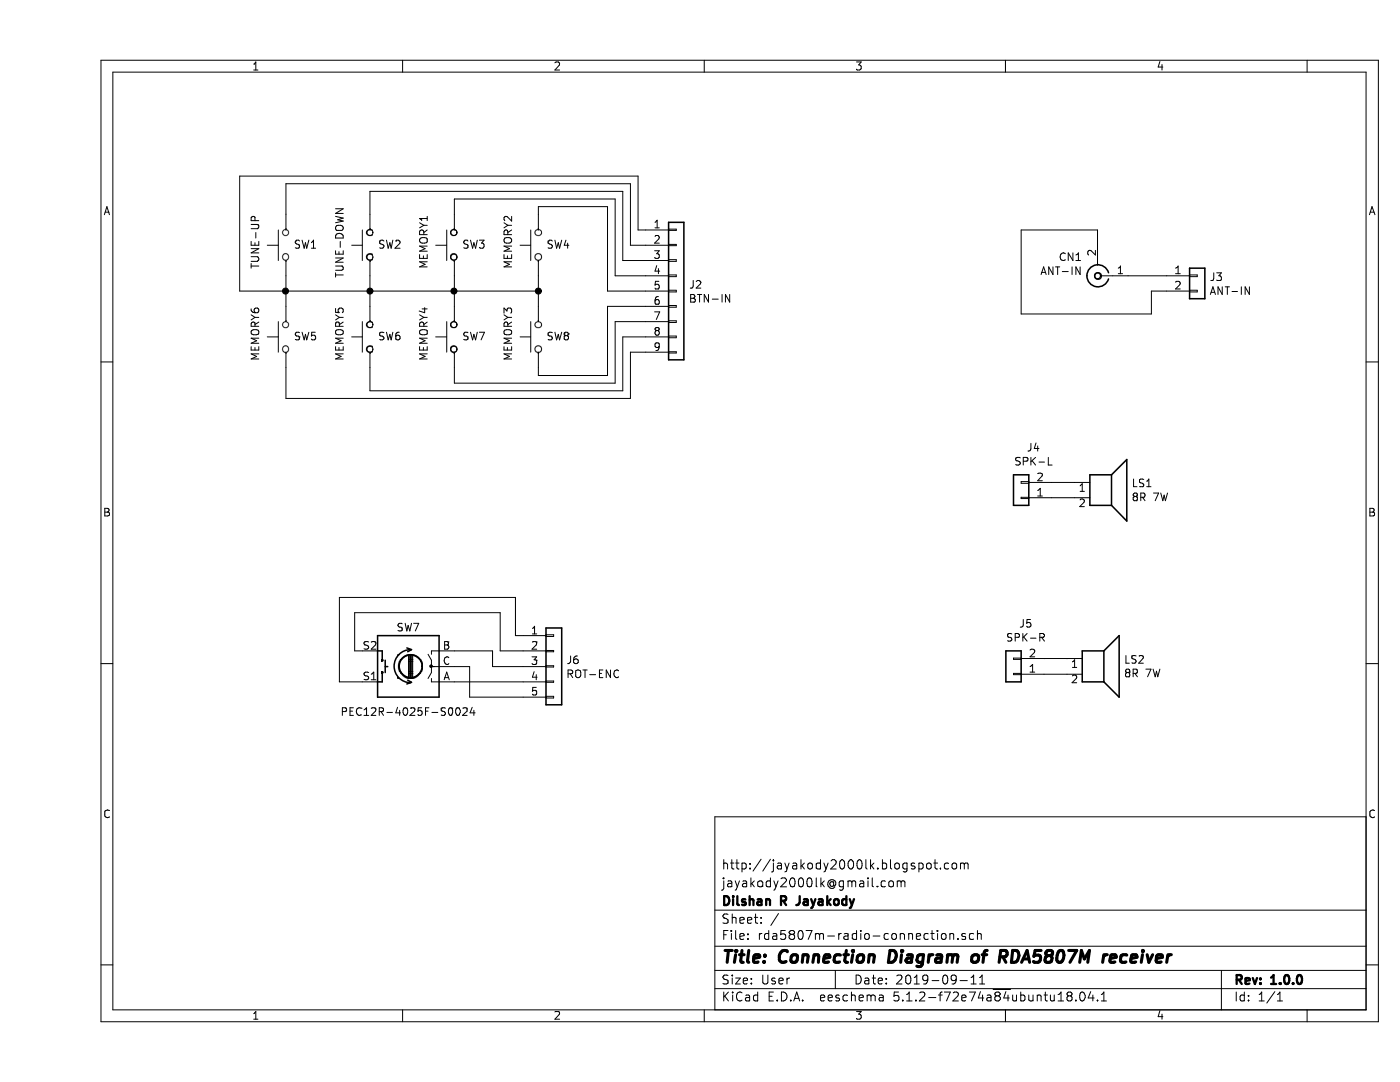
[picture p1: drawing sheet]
EESchema Schematic File Version 4
LIBS:rda5807m-radio-connection-cache
EELAYER 29 0
EELAYER END
$Descr User 9126 7063
encoding utf-8
Sheet 1 1
Title "Connection Diagram of RDA5807M receiver"
Date "2019-09-11"
Rev "1.0.0"
Comp "Dilshan R Jayakody"
Comment1 "jayakody2000lk@gmail.com"
Comment2 "http://jayakody2000lk.blogspot.com"
Comment3 ""
Comment4 ""
$EndDescr
$Comp
L Connector_Generic:Conn_01x09 J2
U 1 1
P 4150 1900
F 0 "J2" H 4230 1942 50  0000 L CNN
F 1 "BTN-IN" H 4230 1851 50  0000 L CNN
F 2 "" H 4150 1900 50  0001 C CNN
F 3 "~" H 4150 1900 50  0001 C CNN
	1    4150 1900
	1    0    0    -1  
$EndComp
$Comp
L Switch:SW_Push SW4
U 1 1
P 3250 1600
F 0 "SW4" V 3250 1550 50  0000 R CNN
F 1 "MEMORY2" H 3450 1800 50  0000 R CNN
F 2 "" H 3250 1800 50  0001 C CNN
F 3 "~" H 3250 1800 50  0001 C CNN
	1    3250 1600
	0    -1   -1   0   
$EndComp
$Comp
L Switch:SW_Push SW3
U 1 1
P 2700 1600
F 0 "SW3" V 2700 1550 50  0000 R CNN
F 1 "MEMORY1" H 2900 1800 50  0000 R CNN
F 2 "" H 2700 1800 50  0001 C CNN
F 3 "~" H 2700 1800 50  0001 C CNN
	1    2700 1600
	0    -1   -1   0   
$EndComp
$Comp
L Switch:SW_Push SW2
U 1 1
P 2150 1600
F 0 "SW2" V 2150 1550 50  0000 R CNN
F 1 "TUNE-DOWN" H 2400 1800 50  0000 R CNN
F 2 "" H 2150 1800 50  0001 C CNN
F 3 "~" H 2150 1800 50  0001 C CNN
	1    2150 1600
	0    -1   -1   0   
$EndComp
$Comp
L Switch:SW_Push SW1
U 1 1
P 1600 1600
F 0 "SW1" V 1600 1550 50  0000 R CNN
F 1 "TUNE-UP" H 1800 1800 50  0000 R CNN
F 2 "" H 1600 1800 50  0001 C CNN
F 3 "~" H 1600 1800 50  0001 C CNN
	1    1600 1600
	0    -1   -1   0   
$EndComp
$Comp
L Switch:SW_Push SW8
U 1 1
P 3250 2200
F 0 "SW8" V 3250 2150 50  0000 R CNN
F 1 "MEMORY3" H 3450 2400 50  0000 R CNN
F 2 "" H 3250 2400 50  0001 C CNN
F 3 "~" H 3250 2400 50  0001 C CNN
	1    3250 2200
	0    -1   -1   0   
$EndComp
$Comp
L Switch:SW_Push SW7
U 1 1
P 2700 2200
F 0 "SW7" V 2700 2150 50  0000 R CNN
F 1 "MEMORY4" H 2900 2400 50  0000 R CNN
F 2 "" H 2700 2400 50  0001 C CNN
F 3 "~" H 2700 2400 50  0001 C CNN
	1    2700 2200
	0    -1   -1   0   
$EndComp
$Comp
L Switch:SW_Push SW6
U 1 1
P 2150 2200
F 0 "SW6" V 2150 2150 50  0000 R CNN
F 1 "MEMORY5" H 2350 2400 50  0000 R CNN
F 2 "" H 2150 2400 50  0001 C CNN
F 3 "~" H 2150 2400 50  0001 C CNN
	1    2150 2200
	0    -1   -1   0   
$EndComp
$Comp
L Switch:SW_Push SW5
U 1 1
P 1600 2200
F 0 "SW5" V 1600 2150 50  0000 R CNN
F 1 "MEMORY6" H 1800 2400 50  0000 R CNN
F 2 "" H 1600 2400 50  0001 C CNN
F 3 "~" H 1600 2400 50  0001 C CNN
	1    1600 2200
	0    -1   -1   0   
$EndComp
Wire Wire Line
	1600 1800 1600 1900
Wire Wire Line
	2150 1800 2150 1900
Wire Wire Line
	2700 1800 2700 1900
Wire Wire Line
	3250 1800 3250 1900
Wire Wire Line
	1600 1900 2150 1900
Connection ~ 1600 1900
Wire Wire Line
	1600 1900 1600 2000
Connection ~ 2150 1900
Wire Wire Line
	2150 1900 2150 2000
Wire Wire Line
	2150 1900 2700 1900
Connection ~ 2700 1900
Wire Wire Line
	2700 1900 2700 2000
Wire Wire Line
	2700 1900 3250 1900
Connection ~ 3250 1900
Wire Wire Line
	3250 1900 3250 2000
Wire Wire Line
	3250 1400 3250 1350
Wire Wire Line
	3250 1350 3700 1350
Wire Wire Line
	2700 1400 2700 1300
Wire Wire Line
	2700 1300 3750 1300
Wire Wire Line
	2150 1400 2150 1250
Wire Wire Line
	2150 1250 3800 1250
Wire Wire Line
	1600 1400 1600 1200
Wire Wire Line
	1600 1200 3850 1200
Wire Wire Line
	3700 2000 3950 2000
Wire Wire Line
	3250 2400 3250 2450
Wire Wire Line
	3250 2450 3700 2450
Wire Wire Line
	3700 2450 3700 2000
Wire Wire Line
	2700 2400 2700 2500
Wire Wire Line
	2700 2500 3750 2500
Wire Wire Line
	3750 2500 3750 2100
Wire Wire Line
	3750 2100 3950 2100
Wire Wire Line
	2150 2400 2150 2550
Wire Wire Line
	2150 2550 3800 2550
Wire Wire Line
	3800 2550 3800 2200
Wire Wire Line
	3800 2200 3950 2200
Wire Wire Line
	1600 2400 1600 2600
Wire Wire Line
	1600 2600 3850 2600
Wire Wire Line
	3850 2600 3850 2300
Wire Wire Line
	3850 2300 3950 2300
Wire Wire Line
	3850 1600 3950 1600
Wire Wire Line
	3850 1200 3850 1600
Wire Wire Line
	3800 1700 3950 1700
Wire Wire Line
	3800 1250 3800 1700
Wire Wire Line
	3750 1800 3950 1800
Wire Wire Line
	3750 1300 3750 1800
Wire Wire Line
	3700 1900 3950 1900
Wire Wire Line
	3700 1350 3700 1900
Wire Wire Line
	3950 1500 3900 1500
Wire Wire Line
	3900 1500 3900 1150
Wire Wire Line
	1300 1900 1300 1150
Wire Wire Line
	1300 1150 3900 1150
Wire Wire Line
	1300 1900 1600 1900
$Comp
L Connector_Generic:Conn_01x05 J6
U 1 1
P 3350 4350
F 0 "J6" H 3430 4392 50  0000 L CNN
F 1 "ROT-ENC" H 3430 4301 50  0000 L CNN
F 2 "" H 3350 4350 50  0001 C CNN
F 3 "~" H 3350 4350 50  0001 C CNN
	1    3350 4350
	1    0    0    -1  
$EndComp
$Comp
L Device:Rotary_Encoder_Switch SW7
U 1 1
P 2400 4350
F 0 "SW7" H 2400 4100 50  0000 C CNN
F 1 "PEC12R-4025F-S0024" H 2400 4650 50  0000 C CNN
F 2 "" H 2250 4510 50  0001 C CNN
F 3 "~" H 2400 4610 50  0001 C CNN
	1    2400 4350
	-1   0    0    1   
$EndComp
Wire Wire Line
	2700 4450 3150 4450
Wire Wire Line
	3150 4350 2950 4350
Wire Wire Line
	2950 4350 2950 4250
Wire Wire Line
	2950 4250 2700 4250
Wire Wire Line
	2700 4350 2800 4350
Wire Wire Line
	2800 4350 2800 4550
Wire Wire Line
	2800 4550 3150 4550
Wire Wire Line
	2100 4250 2050 4250
Wire Wire Line
	2050 4250 2050 4000
Wire Wire Line
	2050 4000 3000 4000
Wire Wire Line
	3000 4000 3000 4250
Wire Wire Line
	3000 4250 3150 4250
Wire Wire Line
	3150 4150 3100 4150
Wire Wire Line
	3100 4150 3100 3900
Wire Wire Line
	3100 3900 1950 3900
Wire Wire Line
	1950 3900 1950 4450
Wire Wire Line
	1950 4450 2100 4450
$Comp
L Connector:Conn_Coaxial CN1
U 1 1
P 6900 1800
F 0 "CN1" H 6999 1682 50  0000 L CNN
F 1 "ANT-IN" H 6999 1773 50  0000 L CNN
F 2 "" H 6900 1800 50  0001 C CNN
F 3 " ~" H 6900 1800 50  0001 C CNN
	1    6900 1800
	-1   0    0    1   
$EndComp
$Comp
L Connector_Generic:Conn_01x02 J3
U 1 1
P 7550 1800
F 0 "J3" H 7630 1792 50  0000 L CNN
F 1 "ANT-IN" H 7630 1701 50  0000 L CNN
F 2 "" H 7550 1800 50  0001 C CNN
F 3 "~" H 7550 1800 50  0001 C CNN
	1    7550 1800
	1    0    0    -1  
$EndComp
Wire Wire Line
	7100 1800 7350 1800
Wire Wire Line
	6900 1600 6900 1500
Wire Wire Line
	6900 1500 6400 1500
Wire Wire Line
	6400 1500 6400 2050
Wire Wire Line
	6400 2050 7250 2050
Wire Wire Line
	7250 2050 7250 1900
Wire Wire Line
	7250 1900 7350 1900
$Comp
L Device:Speaker LS1
U 1 1
P 6950 3150
F 0 "LS1" H 7120 3146 50  0000 L CNN
F 1 "8R 7W" H 7120 3055 50  0000 L CNN
F 2 "" H 6950 2950 50  0001 C CNN
F 3 "~" H 6940 3100 50  0001 C CNN
	1    6950 3150
	1    0    0    -1  
$EndComp
$Comp
L Connector_Generic:Conn_01x02 J4
U 1 1
P 6400 3250
F 0 "J4" H 6318 2925 50  0000 C CNN
F 1 "SPK-L" H 6318 3016 50  0000 C CNN
F 2 "" H 6400 3250 50  0001 C CNN
F 3 "~" H 6400 3250 50  0001 C CNN
	1    6400 3250
	-1   0    0    1   
$EndComp
Wire Wire Line
	6750 3150 6600 3150
Wire Wire Line
	6750 3250 6600 3250
$Comp
L Device:Speaker LS2
U 1 1
P 6900 4300
F 0 "LS2" H 7070 4296 50  0000 L CNN
F 1 "8R 7W" H 7070 4205 50  0000 L CNN
F 2 "" H 6900 4100 50  0001 C CNN
F 3 "~" H 6890 4250 50  0001 C CNN
	1    6900 4300
	1    0    0    -1  
$EndComp
$Comp
L Connector_Generic:Conn_01x02 J5
U 1 1
P 6350 4400
F 0 "J5" H 6268 4075 50  0000 C CNN
F 1 "SPK-R" H 6268 4166 50  0000 C CNN
F 2 "" H 6350 4400 50  0001 C CNN
F 3 "~" H 6350 4400 50  0001 C CNN
	1    6350 4400
	-1   0    0    1   
$EndComp
Wire Wire Line
	6700 4300 6550 4300
Wire Wire Line
	6700 4400 6550 4400
$EndSCHEMATC
